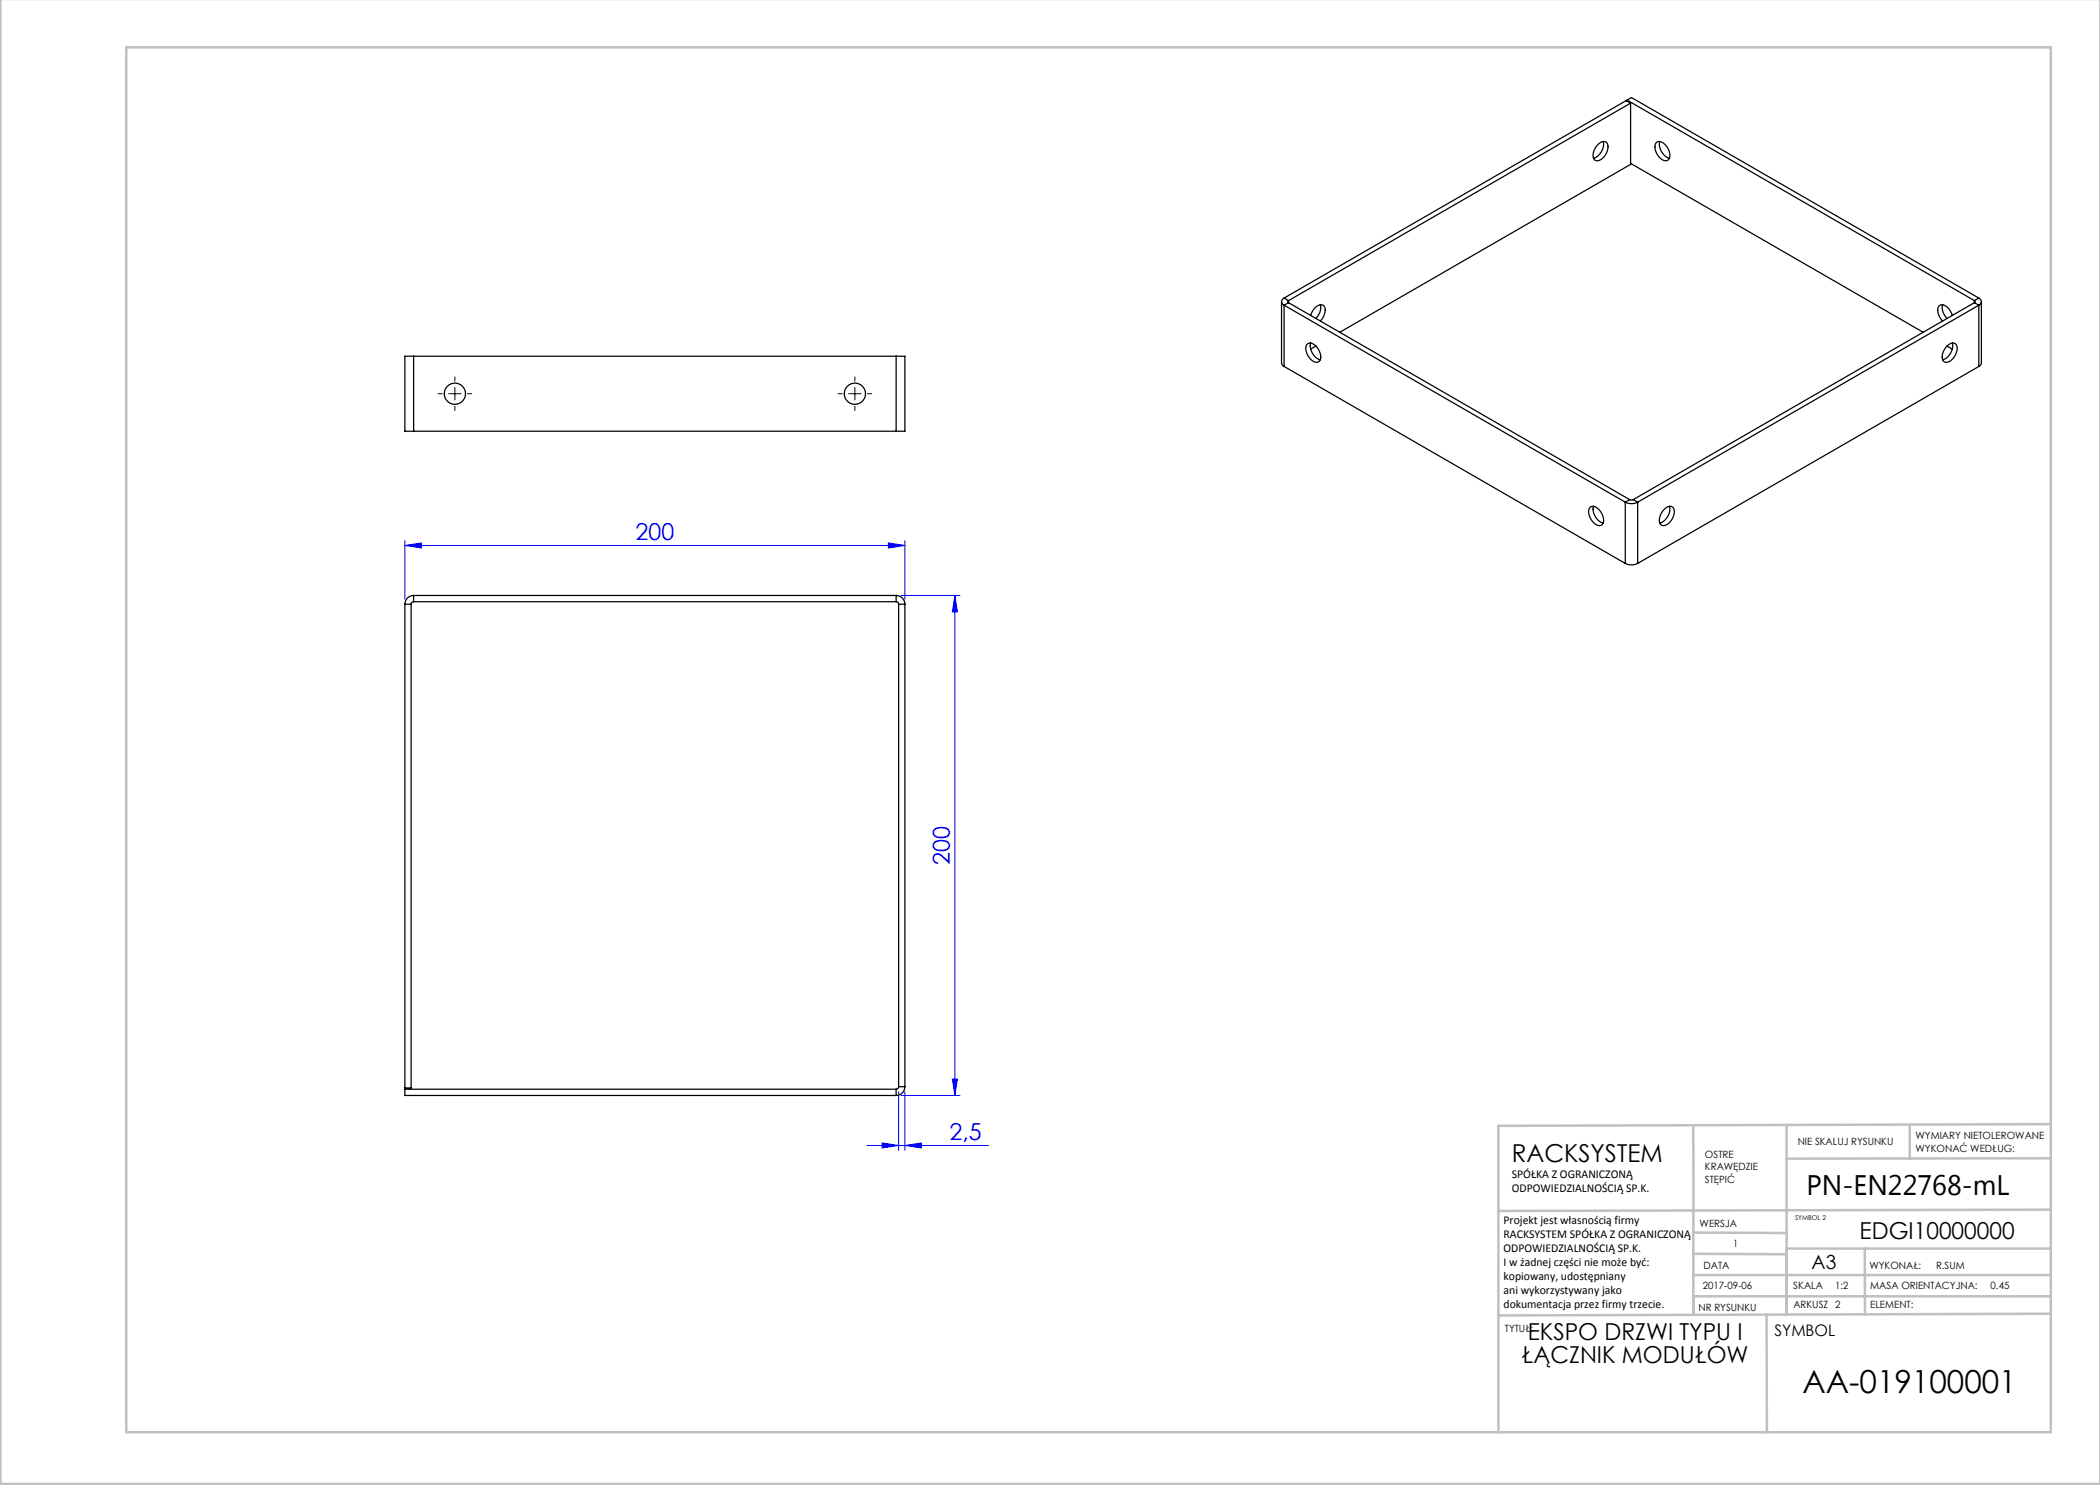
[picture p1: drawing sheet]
<svg xmlns="http://www.w3.org/2000/svg" width="420mm" height="297mm" viewBox="0 0 420 297" stroke-linecap="round" stroke-linejoin="round" font-family="sans-serif">
<g fill="none" stroke="#00f" stroke-width=".2">
<path d="M81 109.1l3.3-.5v1zM81 108.1v11.7M81 109.1h100M177.7 108.6l3.3 .5-3.3 .5zM180.2 119.1h11.8M181 108.1v11.7M191 119.1v100M191 119.1l.5 3.3h-1zM179.7 218.3v11.8M180.2 219.1h11.8M181 218.3v11.8M190.5 215.8h1l-.5 3.3z"/>
<path d="M173.4 229.1h24.3M176.4 228.6l3.3 .5-3.3 .5zM181 229.1l3.3-.5v1z"/>
</g>
<path d="M88.5 78.7h-.9M91 76.2v-.8M93.5 78.7h.9M168.5 78.7h-.9M171 76.2v-.8M173.5 78.7h.9M91 81.2v.9M171 81.2v.9" fill="none" stroke="#000" stroke-width=".2" stroke-dasharray="15.2 1.3 1.3 1.3"/>
<path d="M89.7 78.7h2.5M91 77.5v2.5M169.7 78.7h2.5M171 77.5v2.5" fill="none" stroke="#000" stroke-width=".2"/>
<g fill="none" stroke="#c0c0c0" stroke-width=".5">
<path d="M.1 -.1v296.9h419.9M25.2 9.5h385v276.9h-385zM338.7 225.2v16.9M357.3 225v37.9M382 225.4v6.3M410.1 224.8l-110.4 .4v61.2M410.1 231.7h-52.8M338.7 259.3h71.5M338.7 255h71.5M338.7 250.8l18.6 .1M338.7 246.5l18.6 .1M338.7 242.1v20.9"/>
<path d="M373 249.7v13.2M410.1 241.9l-110.4 .3M410.2 249.7h-52.9v13.2M353.3 262.9l.1 23.5M410.2 262.7l-110.5 .4"/>
</g>
<g fill="#00f">
<path d="M177.7 108.6l3.3 .5-3.3 .5zM81 109.1l3.3-.5v1z"/>
<path d="M181 229.1l3.3-.5v1zM176.4 228.6l3.3 .5-3.3 .5z"/>
<path d="M191 119.1l.5 3.3h-1zM190.5 215.8h1l-.5 3.3z"/>
</g>
<g fill="none" stroke="#000" stroke-width=".25">
<path d="M319.6 28.9l.3-.2a1.02 1.02 0 0 1 1.3-.3 1.02 1.02 0 0 1 .4 1.4 2.75 2.75 0 0 1-2.3 2.3 1.21 1.21 0 0 1-.6-1.6l.3-.8zM320.6 28.3a2.96 2.96 0 0 1-1.9 3.3M325.4 20l.9-.5 69.5 40.1M325.4 20l69.5 40.1M325.4 20v.2M326.1 20.6l-.9-.5-68.4 39.5M326.1 20.6l-68.4 39.5M326.1 20.6v12.3l-58.1 33.6M326.1 32.7l58.5 33.8M331.3 28.5a1.73 1.73 0 0 1 2.3 1.2l.4 1.2a.96 .96 0 0 1-.4 1.1 .96 .96 0 0 1-1.2-.1 2.69 2.69 0 0 1-1.1-3.4zM332 28.3a2.96 2.96 0 0 0 1.9 3.3M256.8 59.6a.75 .75 0 0 0-.5 .7 .75 .75 0 0 0 .5 .7"/>
<path d="M256.8 59.6l.9 .5M395.8 59.6a.75 .75 0 0 1 .5 .7 .75 .75 0 0 1-.5 .7M395.8 59.6l-.9 .5M82.7 71.2h-1.7v15h1.7M82.7 71.2v15M82.7 71.2h96.5M179.2 71.2h1.8v15h-1.8M179.2 71.2v15M256.3 60.3v12.3l.1 .4 .4 .3M256.8 61l68.3 39.4M256.8 73.3l68.3 39.4M256.8 61v12.3"/>
<path d="M257.7 60.1l-.1 .2 .1 .2M257.7 60.5l68.2 39.4M257.7 60.5l-.9 .5M257.7 60.1v.4M261.4 68.9a1.12 1.12 0 0 1 1.7 .2 2.64 2.64 0 0 1 .8 3.2 1.73 1.73 0 0 1-2.3-1.2l-.4-1.2zM262.1 68.6a2.96 2.96 0 0 0 2 3.4M262.1 63.1a2.75 2.75 0 0 1 2.1-2.2 1.05 1.05 0 0 1 .8 1.5l-.3 .8-.6 1M263.2 69.2l-1.1 .6M264.1 61a2.86 2.86 0 0 1-.9 2.7M388.5 61a2.86 2.86 0 0 0 .9 2.7M389.4 69.2l1.1 .6M389.5 69.1a1.03 1.03 0 0 1 1.3-.5 1.03 1.03 0 0 1 .6 1.3 2.94 2.94 0 0 1-2.2 2.6 1.05 1.05 0 0 1-.7-1.5l.5-1.2z"/>
<path d="M390.5 63.1a2.75 2.75 0 0 0-2.2-2.2 1.05 1.05 0 0 0-.7 1.5l.3 .8 .6 1M390.5 68.6a2.96 2.96 0 0 1-2 3.4M394.9 60.1l.1 .2-.1 .2M394.9 60.5l-68.3 39.4M394.9 60.5l.9 .5M394.9 60.1v.4M395.8 61l-68.3 39.4M395.8 61v12.3M395.8 73.3l-68.3 39.4M396.3 60.3v12.3l-.2 .4-.3 .3M82.7 86.2h96.5M325.9 99.9h.7"/>
<path d="M325.9 99.9l-.8 .5M326.6 99.9l.9 .5M82.7 119.1a1.75 1.75 0 0 0-1.7 1.7M82.7 119.1v1.2M82.7 119.1h96.5M179.2 119.1a1.75 1.75 0 0 1 1.8 1.7M179.2 119.1v1.2M317.9 101.6a1.12 1.12 0 0 1 1.7 .2 2.64 2.64 0 0 1 .8 3.1 1.73 1.73 0 0 1-2.3-1.1l-.4-1.3zM318.7 101.3a2.96 2.96 0 0 0 1.9 3.3M325.1 112.7a2.74 2.74 0 0 0 2.4 0M325.1 100.4a2.74 2.74 0 0 0 2.4 0M325.1 100.4v12.3"/>
<path d="M327.5 100.4v12.3M333 101.8a1.03 1.03 0 0 1 1.3-.5 1.03 1.03 0 0 1 .6 1.2 2.94 2.94 0 0 1-2.2 2.6 1.05 1.05 0 0 1-.8-1.4l.3-.9zM333.9 101.3a2.96 2.96 0 0 1-1.9 3.3M81 120.8v96.8h1.2v-96.8M81 120.8h1.2M82.7 120.3l-.3 .2-.2 .3M82.7 120.3h96.5M179.2 120.3l.4 .2 .1 .3M179.7 120.8h1.3M179.7 120.8v96.5M181 120.8v96.5M179.2 217.8h-98.2v1.3h98.2"/>
<path d="M179.2 217.8v1.3M179.7 217.3l-.1 .4-.4 .1M179.7 217.3h1.3M181 217.3a1.75 1.75 0 0 1-1.8 1.8"/>
<circle cx="91" cy="78.7" r="2.13"/>
<circle cx="171" cy="78.7" r="2.13"/>
</g>
<text font-size="6.3" x="360.5" y="278.5">AA-019100001</text>
<text font-size="5.6" x="361.3" y="239.1">PN-EN22768-mL</text>
<text font-size="4.9" x="302.4" y="232.4">RACKSYSTEM</text>
<g font-size="4.7" fill="#00f">
<text x="127.1" y="108.1">200</text>
<text x="190" y="173" transform="rotate(-90 190 173)">200</text>
<text x="189.9" y="228.1">2,5</text>
</g>
<g font-size="4.7">
<text x="371.9" y="247.8">EDGI10000000</text>
<text x="305.5" y="268.1">EKSPO DRZWI TYPU I</text>
<text x="304.3" y="272.6">ŁĄCZNIK MODUŁÓW</text>
</g>
<text font-size="3.9" x="362.3" y="253.8">A3</text>
<text font-size="3.2" x="354.9" y="267.2">SYMBOL</text>
<g font-size="2.4">
<text x="302.4" y="235.6">SPÓŁKA Z OGRANICZONĄ</text>
<text x="302.4" y="238.4">ODPOWIEDZIALNOŚCIĄ SP.K.</text>
<text x="300.7" y="244.7">Projekt jest własnością firmy</text>
<text x="300.7" y="247.5">RACKSYSTEM SPÓŁKA Z OGRANICZONĄ</text>
<text x="300.7" y="250.3">ODPOWIEDZIALNOŚCIĄ SP.K.</text>
<text x="300.7" y="253.1">I w żadnej części nie może być:</text>
<text x="300.7" y="256">kopiowany, udostępniany</text>
<text x="300.7" y="258.8">ani wykorzystywany jako</text>
<text x="300.7" y="261.6">dokumentacja przez firmy trzecie.</text>
</g>
<g font-size="2">
<text x="383.1" y="227.9">WYMIARY NIETOLEROWANE</text>
<text x="341" y="231.6">OSTRE</text>
<text x="359.5" y="228.9">NIE SKALUJ RYSUNKU</text>
<text x="383.1" y="230.4">WYKONAĆ WEDŁUG:</text>
<text x="341" y="234.1">KRAWĘDZIE</text>
<text x="341" y="236.6">STĘPIĆ</text>
<text x="339.9" y="245.4">WERSJA</text>
<text x="346.6" y="249.5">1</text>
<text x="340.6" y="257.7">2017-09-06</text>
<text x="340.7" y="253.8">DATA</text>
<text x="358.7" y="257.7">SKALA</text>
<text x="367" y="257.7">1:2</text>
<text x="373.9" y="253.8">WYKONAŁ:</text>
<text x="374.1" y="257.7">MASA ORIENTACYJNA:</text>
<text x="387.2" y="253.8">R.SUM</text>
<text x="398.1" y="257.7">0.45</text>
<text x="339.7" y="262.3">NR RYSUNKU</text>
<text x="358.7" y="261.7">ARKUSZ 2</text>
<text x="374.1" y="261.7">ELEMENT:</text>
<text x="301" y="266.4">TYTUŁ:</text>
</g>
<text font-size="1.3" x="359" y="244">SYMBOL 2</text>
</svg>
